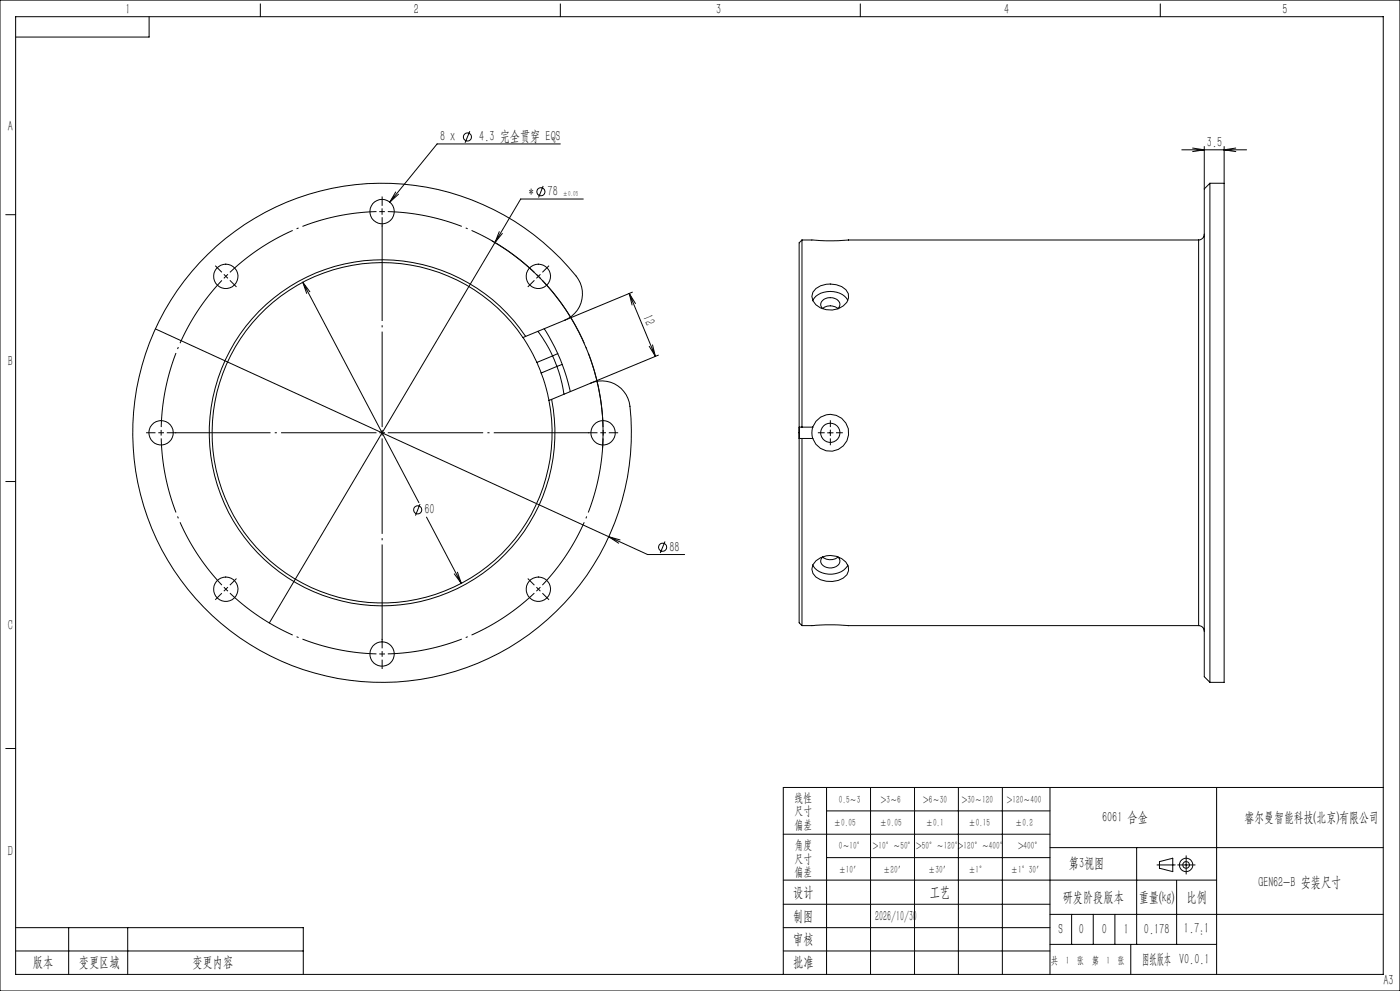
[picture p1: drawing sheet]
<svg xmlns="http://www.w3.org/2000/svg" width="420mm" height="297mm" viewBox="0 0 420 297" stroke-linecap="round" stroke-linejoin="round" font-family="sans-serif">
<g fill="none" stroke="#0a0605" stroke-width=".3">
<path d="M347.1 259.2h5.5M347.8 258.2l4-1v4l-4-1zM353.3 259.2h5.2M355.8 256.5v5.5"/>
<circle cx="355.8" cy="259.2" r="1"/>
<circle cx="355.8" cy="259.2" r="2"/>
</g>
<g fill="none" stroke="#000" stroke-width=".3">
<path d="M0 0h420v297h-420zM4.7 5h410.3v287h-410.3zM44.7 5v6.1h-40M78.1 1.2v3.8M168.1 1.2v3.8M258.1 1.2v3.8M348.1 1.2v3.8M140.9 39.3l-1.4 3.5M118.7 57.5l-1.8 3.1M119.6 58.2l-2.7 2.4M162.9 55.7l-1.3 3.5M168.1 43.1h-37l-14.2 17.5"/>
<path d="M175 59.7h-18.8l-7.7 13M354.5 44.9h19.5M357.8 44.4l3.5 .5-3.5 .5M361.3 56.6v146.2l1.7 1.7M361.3 43.9v12.7M363 54.9v149.6M363 54.9l-1.7 1.7M363 54.9h4.2M367.2 54.9v149.6h-4.2M367.2 43.9v11M370.7 44.4l-3.5 .5 3.5 .5M1.7 64.3h3"/>
<path d="M113.8 63.4h1.7M114.6 62.5v1.8M147.6 72.2a66.3 66.3 0 0 1 33.2 62M148.5 72.7l-67.7 114M149.8 69.4l-1.3 3.3M150.7 70l-2.2 2.7M240.6 71.9v56.1M240.6 71.9h3a58.5 58.5 0 0 0 11 0h105M240.6 71.9l-.9 .9v113.9l.9 .8M359.6 71.9v115.6M361.3 70.2a1.75 1.75 0 0 1-1.7 1.7M46.6 98.6l136 62.3"/>
<path d="M90.8 84.6l34.9 66M90.8 84.6l1.2 3.3M90.8 84.6l2.2 2.9M161.4 99.3l2.4 3.6 2 3.8M163.3 98.5l4 7.5M169.5 96a8.5 8.5 0 0 0 3.4-13.2 74.8 74.8 0 0 0-121.7 7.2 74.8 74.8 0 0 0 46.6 112.6 74.8 74.8 0 0 0 91.2-80.9 8.5 8.5 0 0 0-11.7-6.9M188.8 87.9l7.8 18.9M188.8 87.9l1.8 3.1M188.8 87.9l.8 3.5M189.7 87.6l-32 13.2M244.8 86.5a7.4 7.4 0 0 1 9 .3 3.1 3.1 0 0 1-.8 4.9 6.4 6.4 0 0 1-9.1-1.6l-.3-1.3 .3-1.2zM246.9 92.5a1.72 1.72 0 0 1-.6-1.8 1.72 1.72 0 0 1 1.4-1.2 3.1 3.1 0 0 1 4.3 1.6l-.6 1.4"/>
<path d="M251.4 92.4h-.1a3.7 3.7 0 0 0-4.5 .1M254.4 90a6.6 6.6 0 0 0-10.2-.6l-.4 .7M156.9 101.2a51 51 0 0 0-84.7 .2 51 51 0 0 0 32.4 78.3 51 51 0 0 0 60.1-59.7M156.9 101.2l2.3 3.7 1.9 3.7M157.7 100.8a51.8 51.8 0 0 0-86.2 0 51.8 51.8 0 0 0 32.9 79.7 51.8 51.8 0 0 0 61.1-60.8M157.7 100.8l-.8 .4M161.1 108.6l1.2 3.2M162.3 111.8l1.5 4.4 .9 3.8M165.5 119.7l-.8 .3M165.8 106.7l1.3 3.1M165.8 106.7l-4.7 1.9M167.1 109.8l1 3.1 1.1 5.2"/>
<path d="M167.1 109.8l-4.8 2M167.3 106l1.4 3.2M167.3 106l-1.5 .7M168.7 109.2l1.3 3.8 1.1 4.4M168.7 109.2l-1.6 .6M194.8 103.8l1.8 3M195.8 103.4l.8 3.4M197.5 106.4l-32 13.3M240.6 131.4v56.1M243.8 128a5.5 5.5 0 0 1 8.5-2.8 5.5 5.5 0 0 1 0 9 5.5 5.5 0 0 1-8.5-2.8M243.8 128a5.2 5.2 0 0 0 0 3.4M243.8 128h-4.1v3.4h4.1"/>
<path d="M248.2 129.7h1.7M249.1 128.9v1.7M1.7 144.3h3M126 151.1l-1.4 3.4M128 155l10.4 19.8M136.3 172l2.1 2.8M137.2 171.5l1.2 3.3M182.6 160.9l11.7 5.3h11.1M182.6 160.9l3 1.9M182.6 160.9l3.4 .9M199.5 162.3l-1.4 3.4M243.8 169.3a6.4 6.4 0 0 0 10.6 .1"/>
<path d="M244.8 168.1a6.3 6.3 0 0 1 9.7 1.6 3.5 3.5 0 0 1-3 4.3 7.7 7.7 0 0 1-6.7-1.1 3 3 0 0 1 0-4.8zM246.8 166.9a3.7 3.7 0 0 0 4.6 .1M251.2 166.8a1.82 1.82 0 0 1 .6 2 1.82 1.82 0 0 1-1.6 1.3 2.87 2.87 0 0 1-4-2l.6-1.2M240.6 187.5h3a58.5 58.5 0 0 1 11 0h105M359.6 187.5a1.69 1.69 0 0 1 1.7 1.7M1.7 224.3h3M248 236v56M261.2 236v56M274.4 236v56M287.5 236v56M300.7 236v56M315 236v56"/>
<path d="M365 236v56M415 236h-180v56M235 250h80M248 257h67M248 243h67M315 254h100M341 254v29M4.7 278h86.3v14M20.6 278v14M38.3 278v14M235 263.8h130M235 278h80"/>
<path d="M235 271h80M315 274h100M321.5 274v9M328 274v9M334.5 274v9M353 264v19M4.7 285h86.3M235 285h80M315 283h50M339.2 283v9"/>
<circle cx="140.2" cy="41.1" r="1.21"/>
<circle cx="162.3" cy="57.5" r="1.21"/>
<circle cx="114.6" cy="63.4" r="3.7"/>
<circle cx="67.7" cy="82.8" r="3.7"/>
<circle cx="161.5" cy="82.8" r="3.7"/>
<circle cx="48.3" cy="129.7" r="3.7"/>
<circle cx="180.9" cy="129.7" r="3.7"/>
<circle cx="249.1" cy="129.7" r="2.89"/>
<circle cx="125.3" cy="152.8" r="1.21"/>
<circle cx="67.7" cy="176.6" r="3.7"/>
<circle cx="161.5" cy="176.6" r="3.7"/>
<circle cx="198.8" cy="164" r="1.21"/>
<circle cx="114.6" cy="196" r="3.6"/>
</g>
<g fill="none" stroke="#000" stroke-width=".3" stroke-dasharray="30.5 1.3 .6 1.3" stroke-linecap="butt">
<path d="M114.6 61.7v-2.8M114.6 65.1v2.8M66.6 81.6l-2-2M67.8 82.8l-.6 .6M67.8 82.8l.6-.6M67.8 82.8l-.6-.6M67.8 82.8l.6 .6M69 84l1.9 2M160.3 84l-2 2M161.5 82.8l-.6-.6M161.5 82.8l.6 .6M161.5 82.8l.6-.6"/>
<path d="M161.5 82.8l-.6 .6M162.7 81.6l2-2M46.6 129.7h-2.8M48.3 129.7v.8M48.3 129.7v-.9M48.3 129.7h-.8M48.3 129.7h.9M50 129.7h2.8M114.6 129.7v-.9M114.6 129.7h-.8M114.6 129.7v.8M114.6 129.7h.9"/>
<path d="M179.2 129.7h-2.8M180.9 129.7v-.9M180.9 129.7v.8M180.9 129.7h.9M180.9 129.7h-.8M182.6 129.7h2.8M247.4 129.7h-2M249.1 128v-2M249.1 131.4v2M250.8 129.7h2M66.6 177.8l-2 2M67.8 176.6l.6 .6"/>
<path d="M67.8 176.6l-.6-.6M67.8 176.6l-.6 .6M67.8 176.6l.6-.6M69 175.4l1.9-2M160.3 175.4l-2-2M161.5 176.6l.6-.6M161.5 176.6l-.6 .6M161.5 176.6l.6 .6M161.5 176.6l-.6-.6M162.7 177.8l2 2M114.6 196h.9M114.6 196h-.8"/>
<path d="M114.6 196v.8M114.6 196v-.9M114.6 197.7v2.8M114.6 194.3v-2.8"/>
</g>
<path d="M112.9 63.4a66.3 66.3 0 0 0-43.9 18.2M66.6 84a66.3 66.3 0 0 0-18.2 44M160.3 81.6a66.3 66.3 0 0 0-44-18.2M48.4 131.4a66.3 66.3 0 0 0 18.2 44M180.9 128a66.3 66.3 0 0 0-18.2-44M69 177.8a66.3 66.3 0 0 0 43.9 18.2M162.7 175.4a66.3 66.3 0 0 0 18.2-44M116.3 196a66.3 66.3 0 0 0 44-18.2" fill="none" stroke="#000" stroke-width=".3" stroke-dasharray="30.5 1.3 .6 1.3" stroke-dashoffset="7.7" stroke-linecap="butt"/>
<path d="M112.9 129.7h-60.4M114.6 128v-60.4M114.6 131.4v60.4M116.3 129.7h60.4" fill="none" stroke="#000" stroke-width=".3" stroke-dasharray="30.5 1.3 .6 1.3" stroke-dashoffset="1.9" stroke-linecap="butt"/>
<g font-size="4.4">
<text x="37.7" y="4.1">1</text>
<text x="124.2" y="4.1">2</text>
<text x="214.9" y="4.1">3</text>
<text x="301.2" y="4.1">4</text>
<text x="384.7" y="4.1">5</text>
<text x="2.3" y="39.3">A</text>
<text x="132" y="42.3">8 x</text>
<text x="143.8" y="42.3">4.3 完全贯穿 EQS</text>
<text x="362.1" y="44">3.5</text>
<text x="158.6" y="58.8">*</text>
<text x="164.3" y="58.8">78</text>
<text x="192.7" y="95.1" transform="rotate(67 192.7 95.1)">12</text>
<text x="2.3" y="109.6">B</text>
<text x="127.3" y="154.1">60</text>
<text x="200.8" y="165.3">88</text>
<text x="2.3" y="188.9">C</text>
<text x="330.6" y="246.3">6061 合金</text>
<text x="2.3" y="256.5">D</text>
<text x="320.6" y="260.1">第3视图</text>
<text x="237.9" y="268.9">设计</text>
<text x="278.9" y="268.9">工艺</text>
<text x="377.6" y="265.9">GEN62-B 安装尺寸</text>
<text x="237.9" y="275.9">制图</text>
<text x="262.6" y="275.9">2026/10/30</text>
<text x="318.8" y="270.4">研发阶段版本</text>
<text x="341.6" y="270.4">重量(kg)</text>
<text x="355.9" y="270.4">比例</text>
<text x="317.6" y="279.9">S</text>
<text x="323.6" y="280">0</text>
<text x="330.5" y="279.9">0</text>
<text x="337.2" y="279.9">1</text>
<text x="343.2" y="279.9">0.178</text>
<text x="355.2" y="279.6">1.7:1</text>
<text x="237.9" y="282.9">审核</text>
<text x="9.9" y="289.9">版本</text>
<text x="23.7" y="289.9">变更区域</text>
<text x="57.7" y="289.9">变更内容</text>
<text x="237.9" y="289.9">批准</text>
<text x="342.6" y="288.9">图纸版本 V0.0.1</text>
<text x="415" y="295.1">A3</text>
</g>
<text font-size="4.2" x="373.4" y="246.3">睿尔曼智能科技(北京)有限公司</text>
<g font-size="3.8">
<text x="238.4" y="240.3">线性</text>
<text x="238.4" y="244.3">尺寸</text>
<text x="238.4" y="248.3">偏差</text>
<text x="238.4" y="254.6">角度</text>
<text x="238.4" y="258.6">尺寸</text>
<text x="238.4" y="262.6">偏差</text>
</g>
<text font-size="3.2" x="315.3" y="288.9">共 1 张 第 1 张</text>
<g font-size="3.1">
<text x="251.6" y="240.8">0.5～3</text>
<text x="264.2" y="240.8">&gt;3～6</text>
<text x="277" y="240.8">&gt;6～30</text>
<text x="288.6" y="240.8">&gt;30～120</text>
<text x="302" y="240.8">&gt;120～400</text>
<text x="250.1" y="247.6">±0.05</text>
<text x="264" y="247.6">±0.05</text>
<text x="277.7" y="247.6">±0.1</text>
<text x="290.5" y="247.6">±0.15</text>
<text x="304.5" y="247.6">±0.2</text>
<text x="251.6" y="254.6">0～10°</text>
<text x="261.9" y="254.6">&gt;10°～50°</text>
<text x="274.9" y="254.6">&gt;50°～120°</text>
<text x="287.4" y="254.6">&gt;120°～400°</text>
<text x="305.4" y="254.6">&gt;400°</text>
<text x="251.6" y="261.6">±10′</text>
<text x="265" y="261.6">±20′</text>
<text x="278.5" y="261.6">±30′</text>
<text x="290.5" y="261.6">±1°</text>
<text x="303.2" y="261.6">±1°30′</text>
</g>
<text font-size="2.2" x="168.9" y="58.8">±0.05</text>
</svg>
